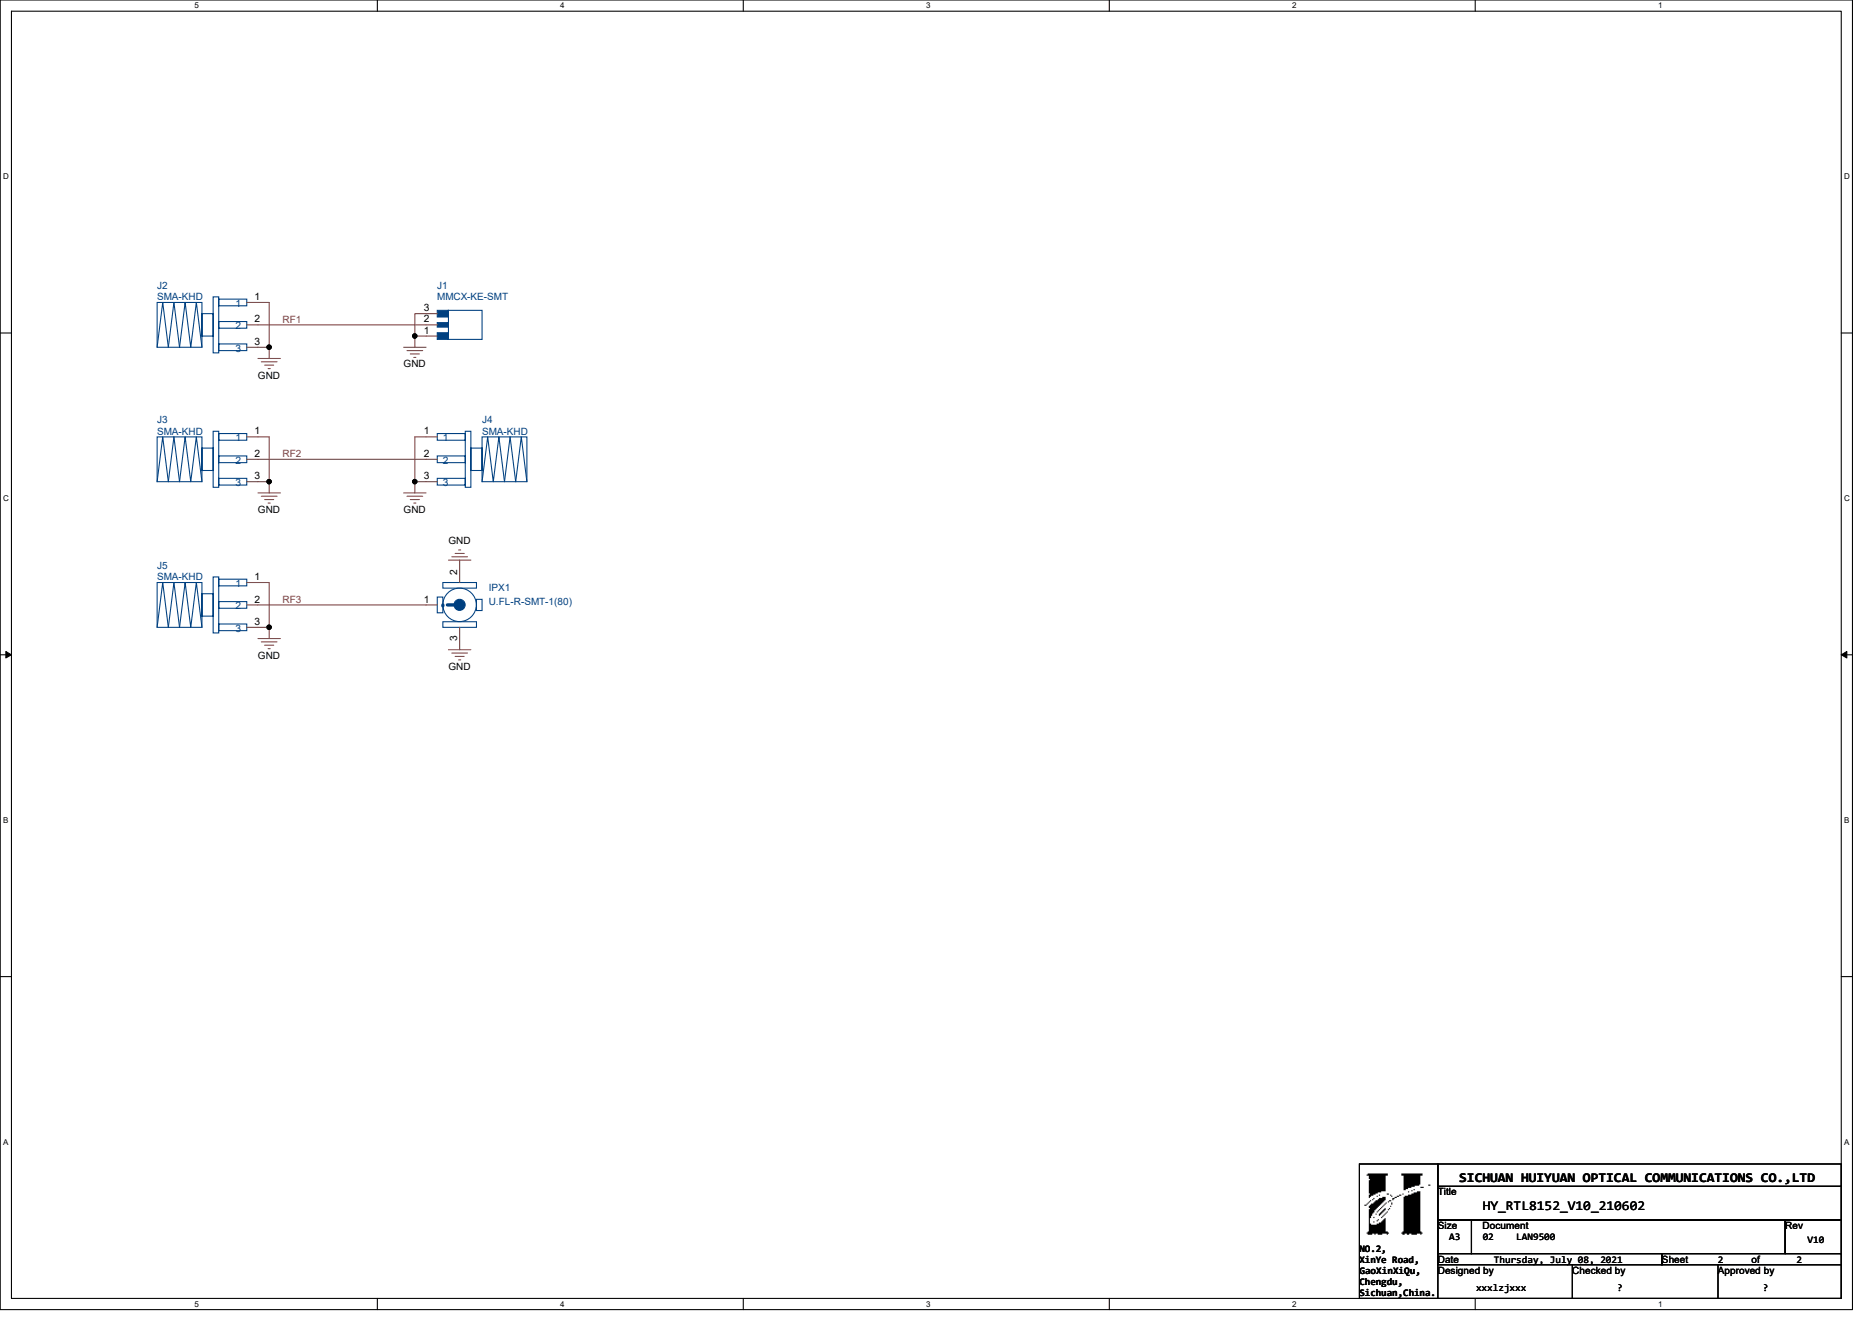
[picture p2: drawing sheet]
# OrCAD Capture schematic HY_RF_TEST_V10_210708.DSN

## Sheets
1 01 COVER: title: HY_RTL8152_V10_210602; rev: V10; note: 01 COVER
2 02 RF: size A3; note: 02

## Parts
IPX1  U.FL-R-SMT-1(80)  [IPX3]
J1  MMCX-KE-SMT  [MMCX-KE-SMT]
J2  SMA-KHD  [SMA-KHD]
J3  SMA-KHD  [SMA-KHD]
J4  SMA-KHD  [SMA-KHD]
J5  SMA-KHD  [SMA-KHD]

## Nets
GND: IPX1.2 IPX1.3 J1.1 J1.3 J2.1 J2.3 J3.1 J3.3 J4.1 J4.3 J5.1 J5.3
RF1: J1.2 J2.2
RF2: J3.2 J4.2
RF3: IPX1.1 J5.2

## Notes on the sheets
sheet 1
- COVER
- Schematics Block:
- Revision
- Description
- Date
- Drawn
- Checked
- RF接头测试板
- V10A
- Initial
- 2021-07-08
- xxxlzjxxx
- Power Block:
- Schematics Index:
- BUG
- 01 COVER
- 02 RTL8152B
